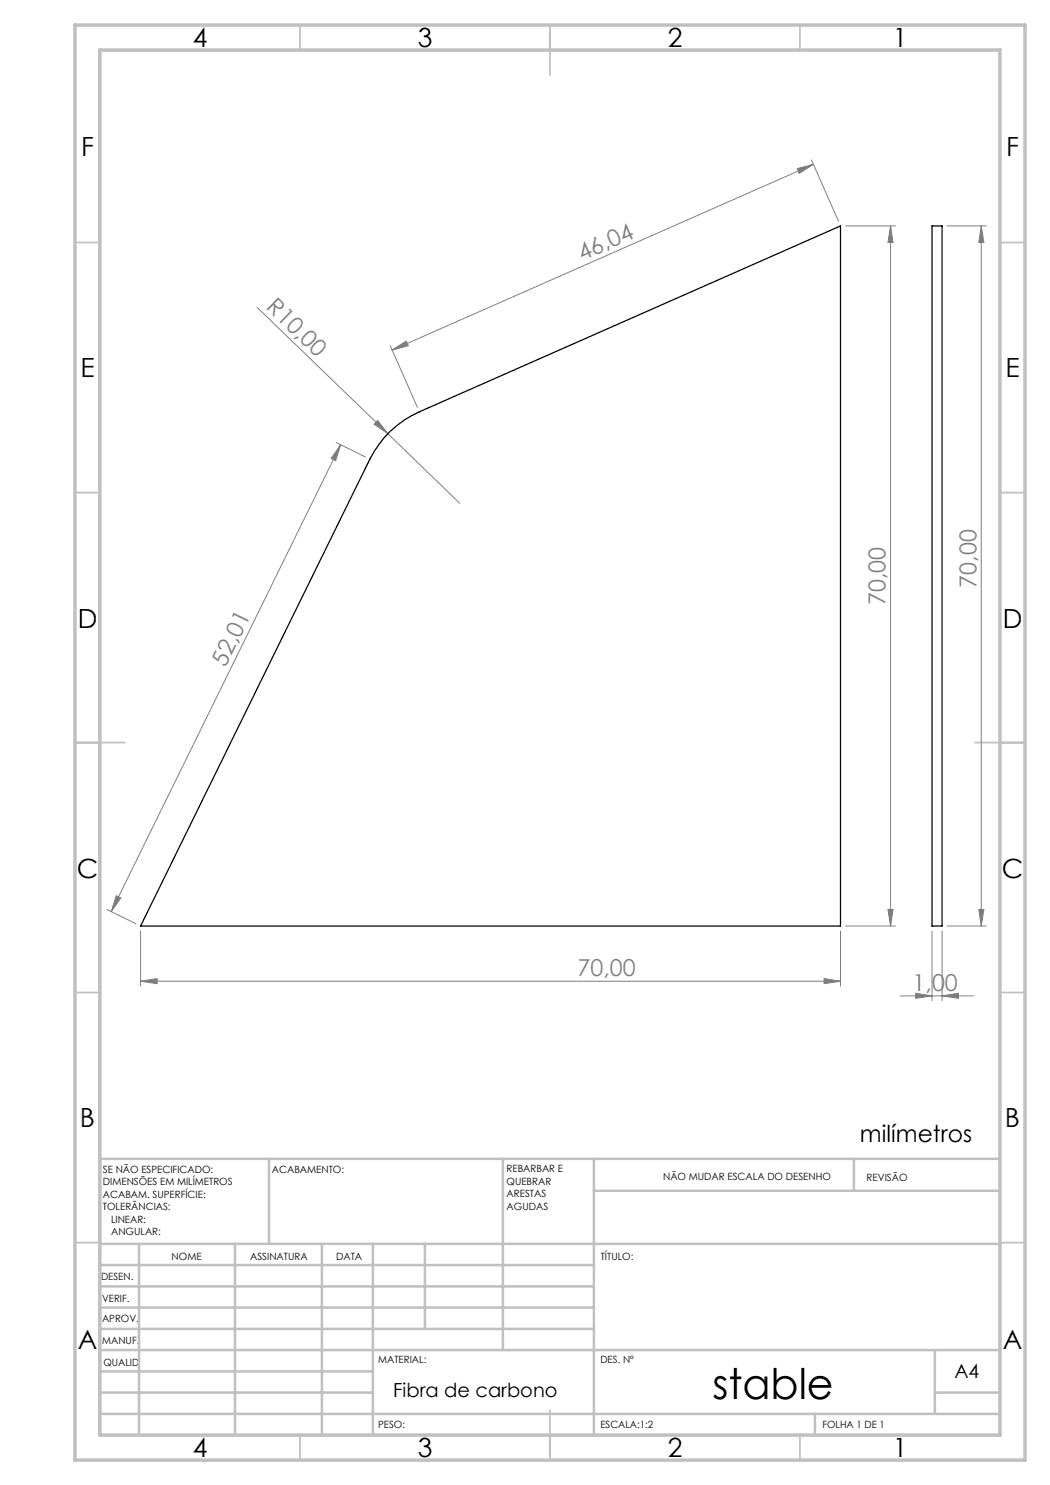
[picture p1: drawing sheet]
<svg xmlns="http://www.w3.org/2000/svg" width="210mm" height="297mm" viewBox="0 0 210 297" stroke-linecap="round" stroke-linejoin="round" font-family="sans-serif">
<g fill="none" stroke="#808080" stroke-width=".2">
<path d="M159.5 33.7l3.2-.8-2.9 1.8zM162.3 32l5.4 12.3M162.7 32.9l-84.3 37.1M169.1 45.2h10M178.1 45.2l.5 3.3h-1zM178.1 45.2v140M189.4 45.2h7.9M196.3 45.2l.5 3.3h-1zM196.3 45.2v140M51.4 61.5l40.5 39.1M78 69.1l5.5 12.4M78.4 70l2.8-1.8 .5 .9z"/>
<path d="M67.2 88.5l5.9 2.9M68.1 89l-45.8 93.3M68.1 89l-1 3.1-.9-.4zM75.5 84.1l2.1 2.6-2.8-1.9zM23.2 179.1l1 .5-1.9 2.7zM21.3 181.9l5.9 2.8M28.1 196.2l3.3-.5v1zM28.1 186.2v11M28.1 196.2h140M164.8 195.7l3.3 .5-3.3 .5zM168.1 186.2v11M169.1 185.2h10"/>
<path d="M177.6 181.9h1l-.5 3.3zM180.1 199.2h14.7M183.1 198.6l3.3 .6-3.3 .5zM186.4 186.2v14M188.4 199.2l3.3-.6v1.1zM188.4 186.2v14M189.4 185.2h7.9M195.8 181.9h1l-.5 3.3z"/>
</g>
<g fill="none" stroke="#c0c0c0" stroke-width=".35">
<path d="M60 5v5M110 5v10M160 5v5M15 48.5h5M200 48.5h5M15 98.5h5M200 98.5h5M15 148.5h10M195 148.5h10M15 198.5h5M200 198.5h5M15 248.5h5"/>
<path d="M200 248.5h5M60 287v5M110 282v10M160 287v5"/>
</g>
<g fill="none" stroke="#c0c0c0" stroke-width=".5">
<path d="M53.8 231.8v17M100.6 231.8v38.2M118.8 231.8v55.2M118.8 238.2h81.2M170.8 231.8v6.4M200 231.8h-180v55.2M20 248.8h180M20 257.3h98.8M20 253h98.8M27.8 248.8v38.2M47 248.8v38.2M64.4 248.8v38.2"/>
<path d="M74.6 248.8v38.2M85 248.8v17M20 265.8h98.8M20 261.5h98.8M20 278.5h54.6M20 274.3h54.6M20 270h180M187 278.5h13M187 270v12.8M20 282.8h180M163 282.8v4.2"/>
</g>
<path d="M15 5h190v287h-190zM20 10h180v277h-180z" fill="none" stroke="#c0c0c0" stroke-width=".7"/>
<g fill="#808080">
<path d="M75.5 84.1l2.1 2.6-2.8-1.9z"/>
<path d="M28.1 196.2l3.3-.5v1zM164.8 195.7l3.3 .5-3.3 .5zM183.1 198.6l3.3 .6-3.3 .5zM188.4 199.2l3.3-.6v1.1z"/>
<path d="M159.5 33.7l3.2-.8-2.9 1.8zM78.4 70l2.8-1.8 .5 .9z"/>
<path d="M68.1 89l-1 3.1-.9-.4zM23.2 179.1l1 .5-1.9 2.7z"/>
<path d="M195.8 181.9h1l-.5 3.3zM196.3 45.2l.5 3.3h-1z"/>
<path d="M177.6 181.9h1l-.5 3.3zM178.1 45.2l.5 3.3h-1z"/>
</g>
<path d="M186.4 45.2h2v140h-2zM78.1 86.2a19.6 19.6 0 0 1 5.8-3.8l84.2-37.2v140h-140l45.9-93.4a21.9 21.9 0 0 1 4.1-5.6z" fill="none" stroke="#000" stroke-width=".25"/>
<text font-size="8.5" x="142.5" y="279.7">stable</text>
<g font-size="5.3">
<text x="38.5" y="9.5">4</text>
<text x="83.5" y="9.5">3</text>
<text x="133.6" y="9.5">2</text>
<text x="178.6" y="9.5">1</text>
<text x="16.2" y="31.2">F</text>
<text x="201.2" y="31.2">F</text>
<text x="16.1" y="75.5">E</text>
<text x="201.1" y="75.5">E</text>
<text x="15.5" y="125.5">D</text>
<text x="200.5" y="125.5">D</text>
<text x="15.4" y="175.5">C</text>
<text x="200.4" y="175.5">C</text>
<text x="16" y="225.5">B</text>
<text x="201" y="225.5">B</text>
<text x="15.5" y="269.7">A</text>
<text x="200.5" y="269.7">A</text>
<text x="38.5" y="291.5">4</text>
<text x="83.5" y="291.5">3</text>
<text x="133.6" y="291.5">2</text>
<text x="178.6" y="291.5">1</text>
</g>
<g font-size="4.7" fill="#808080">
<text x="116.4" y="52.2" transform="rotate(-24 116.4 52.2)">46,04</text>
<text x="53" y="61.6" transform="rotate(44 53 61.6)">R10,00</text>
<text x="195.3" y="117.5" transform="rotate(-90 195.3 117.5)">70,00</text>
<text x="177.1" y="121" transform="rotate(-90 177.1 121)">70,00</text>
<text x="45.1" y="133.5" transform="rotate(-64 45.1 133.5)">52,01</text>
<text x="115.5" y="195.2">70,00</text>
<text x="182.5" y="198.1">1,00</text>
</g>
<text font-size="4.7" x="172" y="228.4">milímetros</text>
<g font-size="3.9">
<text x="190.9" y="275.5">A4</text>
<text x="78.6" y="279.3">Fibra de carbono</text>
</g>
<g font-size="2">
<text x="20.6" y="234.6">SE NÃO ESPECIFICADO:</text>
<text x="20.6" y="237.1">DIMENSÕES EM MILÍMETROS</text>
<text x="20.6" y="239.6">ACABAM. SUPERFÍCIE:</text>
<text x="54.4" y="234.6">ACABAMENTO:</text>
<text x="101.3" y="234.5">REBARBAR E</text>
<text x="101.3" y="237">QUEBRAR</text>
<text x="101.3" y="239.5">ARESTAS</text>
<text x="132.6" y="236">NÃO MUDAR ESCALA DO DESENHO</text>
<text x="173.3" y="236.2">REVISÃO</text>
<text x="20.6" y="242.1">TOLERÂNCIAS:</text>
<text x="22.2" y="244.6">LINEAR:</text>
<text x="101.3" y="242">AGUDAS</text>
<text x="22.2" y="247.1">ANGULAR:</text>
<text x="34.3" y="252">NOME</text>
<text x="50" y="251.9">ASSINATURA</text>
<text x="67.2" y="251.9">DATA</text>
<text x="120.2" y="251.9">TÍTULO:</text>
<text x="20.2" y="256.1">DESEN.</text>
<text x="20.4" y="260.3">VERIF.</text>
<text x="20.4" y="264.4">APROV.</text>
<text x="20.5" y="268.8">MANUF.</text>
<text x="20.7" y="273.1">QUALID</text>
<text x="75.7" y="272.5">MATERIAL:</text>
<text x="120.1" y="272.5">DES. Nº</text>
<text x="75.6" y="285.5">PESO:</text>
<text x="120.1" y="285.6">ESCALA:1:2</text>
<text x="164.5" y="285.6">FOLHA 1 DE 1</text>
</g>
</svg>
